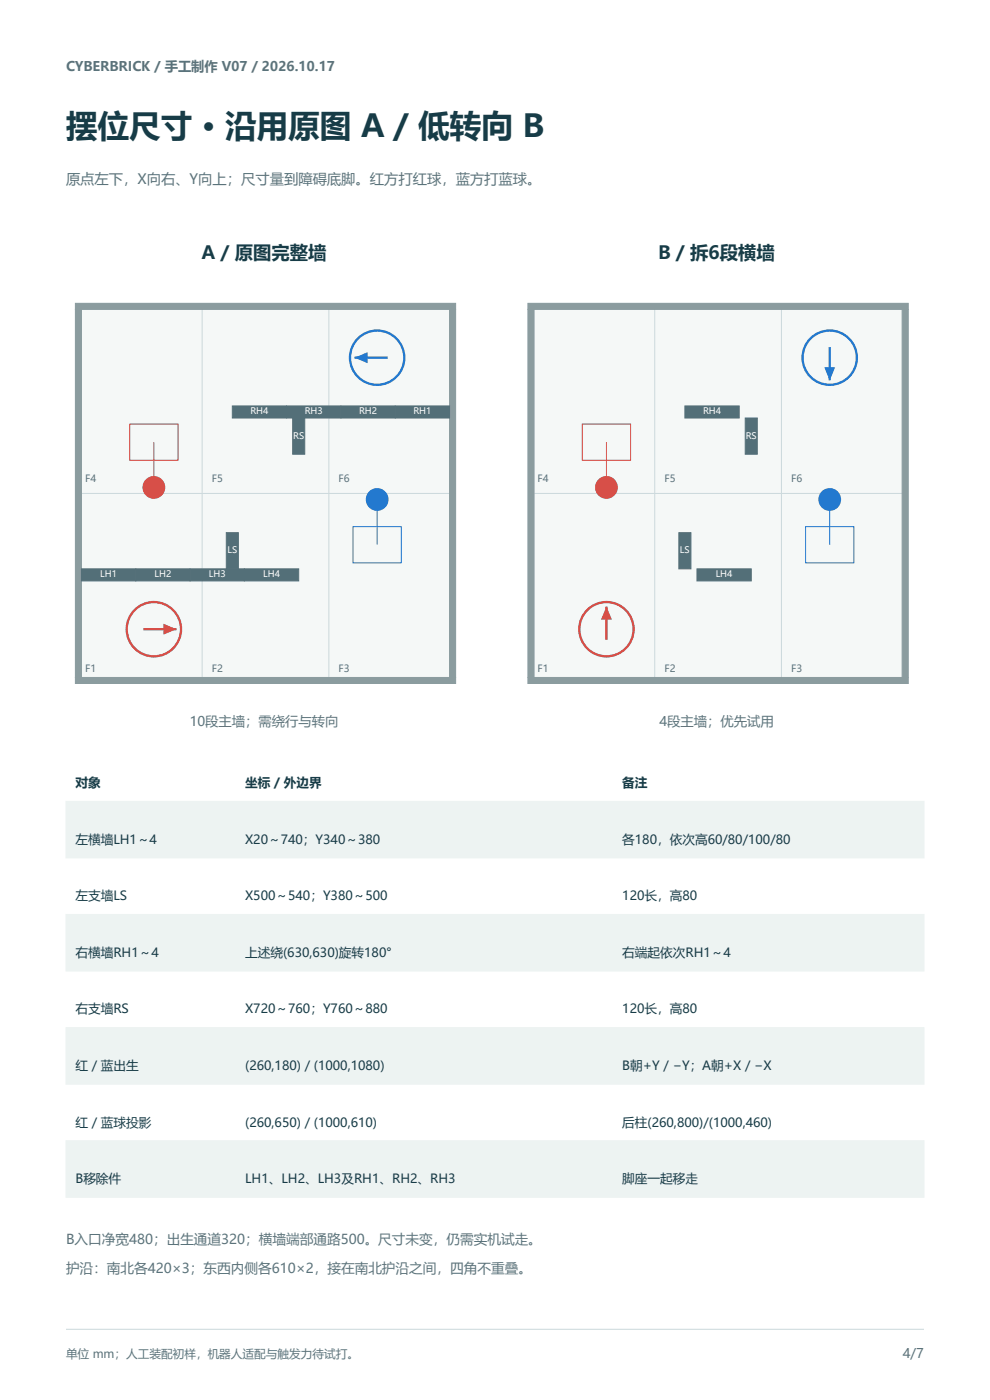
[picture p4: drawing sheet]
<svg xmlns="http://www.w3.org/2000/svg" width="210mm" height="297mm" viewBox="0 0 210 297" stroke-linecap="round" stroke-linejoin="round" font-family="sans-serif">
<path d="M14 282h182" fill="none" stroke="#cad8db" stroke-width=".21"/>
<path d="M16 64.4h80.6v80.6h-80.6z" fill-rule="evenodd" fill="#f5f8f7" stroke="#cad8db" stroke-width=".21"/>
<path d="M42.9 64.4v80.6M69.8 64.4v80.6M16 104.7h80.6" fill="none" stroke="#cad8db" stroke-width=".21"/>
<g fill="#8b9c9f" stroke="#8b9c9f" stroke-width=".21">
<path d="M16 143.7h80.6v1.3h-80.6z" fill-rule="evenodd"/>
<path d="M16 64.4h80.6v1.2h-80.6z" fill-rule="evenodd"/>
<path d="M16 65.6h1.3v78.1h-1.3z" fill-rule="evenodd"/>
<path d="M95.4 65.6h1.2v78.1h-1.2z" fill-rule="evenodd"/>
</g>
<g fill="#536f78" stroke="#536f78" stroke-width=".21">
<path d="M17.3 120.7h11.5v2.5h-11.5z" fill-rule="evenodd"/>
<path d="M28.8 120.7h11.5v2.5h-11.5z" fill-rule="evenodd"/>
<path d="M40.3 120.7h11.5v2.5h-11.5z" fill-rule="evenodd"/>
<path d="M51.8 120.7h11.6v2.5h-11.6z" fill-rule="evenodd"/>
<path d="M48 113h2.6v7.7h-2.6z" fill-rule="evenodd"/>
<path d="M83.8 86.1h11.6v2.6h-11.6z" fill-rule="evenodd"/>
<path d="M72.3 86.1h11.5v2.6h-11.5z" fill-rule="evenodd"/>
<path d="M60.8 86.1h11.5v2.6h-11.5z" fill-rule="evenodd"/>
<path d="M49.3 86.1h11.5v2.6h-11.5z" fill-rule="evenodd"/>
<path d="M62.1 88.7h2.5v7.7h-2.5z" fill-rule="evenodd"/>
</g>
<g fill="none" stroke="#d74f48" stroke-width=".49">
<path d="M30.4 133.5h7"/>
<circle cx="32.6" cy="133.5" r="5.8"/>
</g>
<path d="M34.7 132.3l2.7 1.2-2.7 1.1z" fill="#d74f48"/>
<g fill="none" stroke="#2379cf" stroke-width=".49">
<path d="M75.2 75.9h7"/>
<circle cx="80" cy="75.9" r="5.8"/>
</g>
<path d="M75.2 75.9l2.8-1.2v2.3z" fill="#2379cf"/>
<circle cx="32.6" cy="103.4" r="2.24" fill="#d74f48" stroke="#d74f48" stroke-width=".35"/>
<path d="M27.5 90h10.3v7.6h-10.3zM32.6 93.8v9.6" fill="none" stroke="#d74f48" stroke-width=".21"/>
<circle cx="80" cy="106" r="2.24" fill="#2379cf" stroke="#2379cf" stroke-width=".35"/>
<path d="M74.9 111.7h10.2v7.7h-10.2zM80 106v9.6" fill="none" stroke="#2379cf" stroke-width=".21"/>
<path d="M112 64.4h80.6v80.6h-80.6z" fill-rule="evenodd" fill="#f5f8f7" stroke="#cad8db" stroke-width=".21"/>
<path d="M138.9 64.4v80.6M165.8 64.4v80.6M112 104.7h80.6" fill="none" stroke="#cad8db" stroke-width=".21"/>
<g fill="#8b9c9f" stroke="#8b9c9f" stroke-width=".21">
<path d="M112 143.7h80.6v1.3h-80.6z" fill-rule="evenodd"/>
<path d="M112 64.4h80.6v1.2h-80.6z" fill-rule="evenodd"/>
<path d="M112 65.6h1.3v78.1h-1.3z" fill-rule="evenodd"/>
<path d="M191.4 65.6h1.2v78.1h-1.2z" fill-rule="evenodd"/>
</g>
<g fill="#536f78" stroke="#536f78" stroke-width=".21">
<path d="M147.8 120.7h11.6v2.5h-11.6z" fill-rule="evenodd"/>
<path d="M144 113h2.6v7.7h-2.6z" fill-rule="evenodd"/>
<path d="M145.3 86.1h11.5v2.6h-11.5z" fill-rule="evenodd"/>
<path d="M158.1 88.7h2.5v7.7h-2.5z" fill-rule="evenodd"/>
</g>
<g fill="none" stroke="#d74f48" stroke-width=".49">
<path d="M128.6 128.7v7"/>
<circle cx="128.6" cy="133.5" r="5.8"/>
</g>
<path d="M128.6 128.7l1.2 2.7h-2.3z" fill="#d74f48"/>
<g fill="none" stroke="#2379cf" stroke-width=".49">
<path d="M176 73.6v7.1"/>
<circle cx="176" cy="75.9" r="5.8"/>
</g>
<path d="M174.8 77.9h2.4l-1.2 2.8z" fill="#2379cf"/>
<circle cx="128.6" cy="103.4" r="2.24" fill="#d74f48" stroke="#d74f48" stroke-width=".35"/>
<path d="M123.5 90h10.3v7.6h-10.3zM128.6 93.8v9.6" fill="none" stroke="#d74f48" stroke-width=".21"/>
<circle cx="176" cy="106" r="2.24" fill="#2379cf" stroke="#2379cf" stroke-width=".35"/>
<path d="M170.9 111.7h10.2v7.7h-10.2zM176 106v9.6" fill="none" stroke="#2379cf" stroke-width=".21"/>
<path d="M14 171h182" fill="none" stroke="#173c47" stroke-width=".28"/>
<g fill="#edf3f2" stroke="#edf3f2" stroke-width=".21">
<path d="M14 170h182v12h-182z" fill-rule="evenodd"/>
<path d="M14 194h182v12h-182z" fill-rule="evenodd"/>
<path d="M14 218h182v12h-182z" fill-rule="evenodd"/>
<path d="M14 242h182v12h-182z" fill-rule="evenodd"/>
</g>
<text font-size="6.7" fill="#173c47" x="14" y="29">摆位尺寸 · 沿用原图 A / 低转向 B</text>
<g font-size="3.9" fill="#173c47">
<text x="42.8" y="55">A / 原图完整墙</text>
<text x="139.6" y="55">B / 拆6段横墙</text>
</g>
<text font-size="3" fill="#5e727a" x="14" y="39">原点左下，X向右、Y向上；尺寸量到障碍底脚。红方打红球，蓝方打蓝球。</text>
<g font-size="2.9" fill="#5e727a">
<text x="14" y="264">B入口净宽480；出生通道320；横墙端部通路500。尺寸未变，仍需实机试走。</text>
<text x="14" y="270">护沿：南北各420×3；东西内侧各610×2，接在南北护沿之间，四角不重叠。</text>
</g>
<g font-size="2.8" fill="#5e727a">
<text x="14" y="15">CYBERBRICK / 手工制作 V07 / 2026.10.17</text>
<text x="40.2" y="154">10段主墙；需绕行与转向</text>
<text x="139.9" y="154">4段主墙；优先试用</text>
<text x="191.5" y="288">4/7</text>
</g>
<g font-size="2.7" fill="#173c47">
<text x="16" y="167">对象</text>
<text x="52" y="167">坐标 / 外边界</text>
<text x="132" y="167">备注</text>
<text x="16" y="179">左横墙LH1～4</text>
<text x="52" y="179">X20～740；Y340～380</text>
<text x="132" y="179">各180，依次高60/80/100/80</text>
<text x="16" y="191">左支墙LS</text>
<text x="52" y="191">X500～540；Y380～500</text>
<text x="132" y="191">120长，高80</text>
<text x="16" y="203">右横墙RH1～4</text>
<text x="52" y="203">上述绕(630,630)旋转180°</text>
<text x="132" y="203">右端起依次RH1～4</text>
<text x="16" y="215">右支墙RS</text>
<text x="52" y="215">X720～760；Y760～880</text>
<text x="132" y="215">120长，高80</text>
<text x="16" y="227">红 / 蓝出生</text>
<text x="52" y="227">(260,180) / (1000,1080)</text>
<text x="132" y="227">B朝+Y / −Y；A朝+X / −X</text>
<text x="16" y="239">红 / 蓝球投影</text>
<text x="52" y="239">(260,650) / (1000,610)</text>
<text x="132" y="239">后柱(260,800)/(1000,460)</text>
<text x="16" y="251">B移除件</text>
<text x="52" y="251">LH1、LH2、LH3及RH1、RH2、RH3</text>
<text x="132" y="251">脚座一起移走</text>
</g>
<text font-size="2.5" fill="#5e727a" x="14" y="288">单位 mm；人工装配初样，机器人适配与触发力待试打。</text>
<g font-size="2.1" fill="#5e727a">
<text x="18" y="102.2">F4</text>
<text x="44.9" y="102.2">F5</text>
<text x="71.8" y="102.2">F6</text>
<text x="114" y="102.2">F4</text>
<text x="140.9" y="102.2">F5</text>
<text x="167.8" y="102.2">F6</text>
<text x="18" y="142.6">F1</text>
<text x="44.9" y="142.6">F2</text>
<text x="71.8" y="142.6">F3</text>
<text x="114" y="142.6">F1</text>
<text x="140.9" y="142.6">F2</text>
<text x="167.8" y="142.6">F3</text>
</g>
<g font-size="1.9" fill="#fff">
<text x="53.1" y="87.9">RH4</text>
<text x="64.6" y="87.9">RH3</text>
<text x="76.2" y="87.9">RH2</text>
<text x="87.7" y="87.9">RH1</text>
<text x="149.1" y="87.9">RH4</text>
<text x="62.2" y="93">RS</text>
<text x="158.2" y="93">RS</text>
<text x="48.2" y="117.4">LS</text>
<text x="144.2" y="117.4">LS</text>
<text x="21.3" y="122.5">LH1</text>
<text x="32.8" y="122.5">LH2</text>
<text x="44.3" y="122.5">LH3</text>
<text x="55.8" y="122.5">LH4</text>
<text x="151.8" y="122.5">LH4</text>
</g>
</svg>
